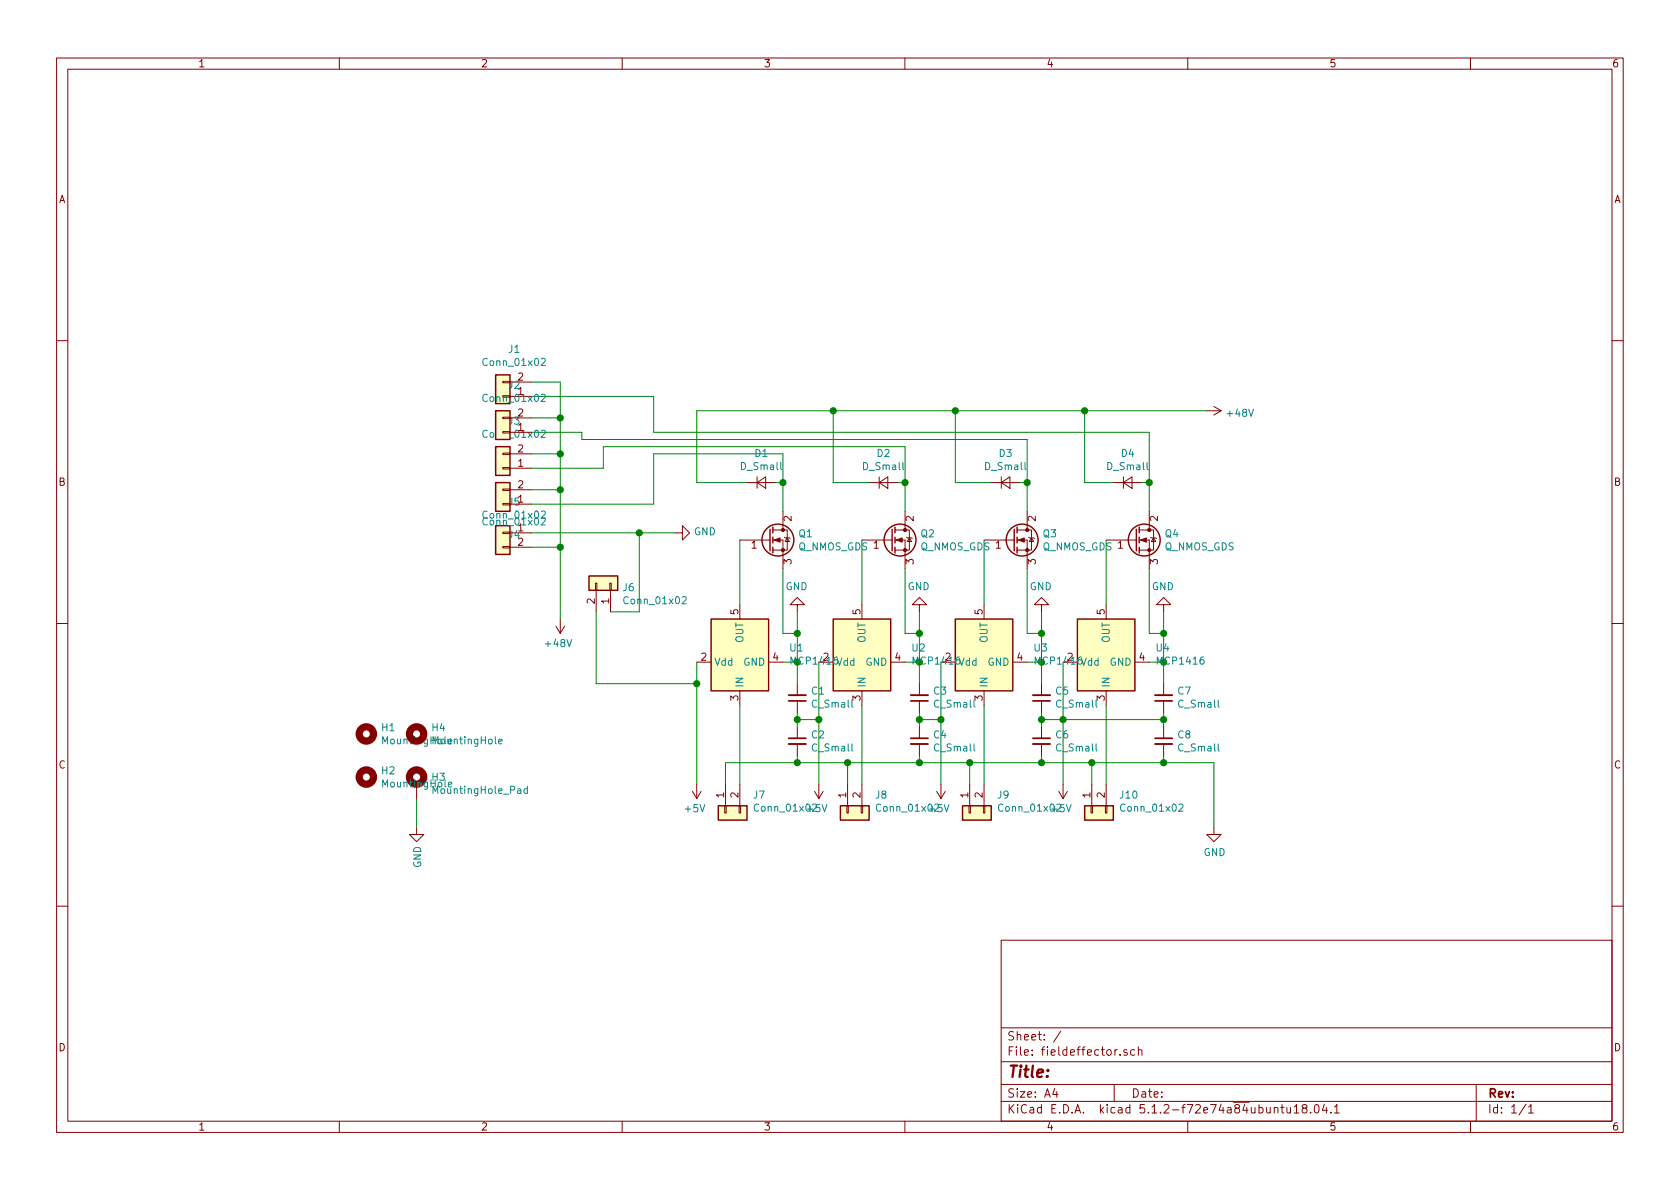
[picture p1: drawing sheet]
EESchema Schematic File Version 4
LIBS:fieldeffector-cache
EELAYER 29 0
EELAYER END
$Descr A4 11693 8268
encoding utf-8
Sheet 1 1
Title ""
Date ""
Rev ""
Comp ""
Comment1 ""
Comment2 ""
Comment3 ""
Comment4 ""
$EndDescr
$Comp
L power:GND #PWR?
U 1 1
P 2900 5750
F 0 "#PWR?" H 2900 5500 50  0001 C CNN
F 1 "GND" V 2905 5622 50  0000 R CNN
F 2 "" H 2900 5750 50  0001 C CNN
F 3 "" H 2900 5750 50  0001 C CNN
	1    2900 5750
	1    0    0    -1  
$EndComp
Wire Wire Line
	2900 5550 2900 5750
Connection ~ 4450 3700
Wire Wire Line
	3700 3700 4450 3700
$Comp
L Connector_Generic:Conn_01x02 J5
U 1 1
P 3500 3700
F 0 "J5" H 3420 3917 50  0000 C CNN
F 1 "Conn_01x02" H 3420 3826 50  0000 C CNN
F 2 "TerminalBlock_Phoenix:TerminalBlock_Phoenix_PT-1,5-2-3.5-H_1x02_P3.50mm_Horizontal" H 3500 3700 50  0001 C CNN
F 3 "~" H 3500 3700 50  0001 C CNN
	1    3500 3700
	-1   0    0    -1  
$EndComp
Wire Wire Line
	3700 3800 3900 3800
Wire Wire Line
	3900 3800 3900 4300
Connection ~ 3900 3800
Wire Wire Line
	3900 3400 3900 3800
Wire Wire Line
	4450 3700 4450 4250
Wire Wire Line
	4550 3150 4550 3500
Wire Wire Line
	3700 3500 4550 3500
Wire Wire Line
	4200 3100 6300 3100
Wire Wire Line
	4200 3250 4200 3100
Wire Wire Line
	3700 3250 4200 3250
Wire Wire Line
	4050 3050 7150 3050
$Comp
L Connector_Generic:Conn_01x02 J4
U 1 1
P 3500 3500
F 0 "J4" H 3420 3717 50  0000 C CNN
F 1 "Conn_01x02" H 3420 3626 50  0000 C CNN
F 2 "TerminalBlock_Phoenix:TerminalBlock_Phoenix_PT-1,5-2-3.5-H_1x02_P3.50mm_Horizontal" H 3500 3500 50  0001 C CNN
F 3 "~" H 3500 3500 50  0001 C CNN
	1    3500 3500
	-1   0    0    1   
$EndComp
Wire Wire Line
	3700 3400 3900 3400
Wire Wire Line
	4050 3000 4050 3050
Wire Wire Line
	3700 3000 4050 3000
Wire Wire Line
	3700 2750 4550 2750
Wire Wire Line
	3900 2650 3900 2900
Wire Wire Line
	3900 2650 3700 2650
Wire Wire Line
	3900 2900 3900 3150
Connection ~ 3900 2900
Wire Wire Line
	3700 2900 3900 2900
Wire Wire Line
	3900 3150 3900 3400
Connection ~ 3900 3150
Wire Wire Line
	3700 3150 3900 3150
Connection ~ 3900 3400
$Comp
L Mechanical:MountingHole_Pad H3
U 1 1
P 2900 5450
F 0 "H3" H 3000 5501 50  0000 L CNN
F 1 "MountingHole_Pad" H 3000 5410 50  0000 L CNN
F 2 "MountingHole:MountingHole_3.2mm_M3_Pad_Via" H 2900 5450 50  0001 C CNN
F 3 "~" H 2900 5450 50  0001 C CNN
	1    2900 5450
	1    0    0    -1  
$EndComp
$Comp
L Mechanical:MountingHole H1
U 1 1
P 2550 5100
F 0 "H1" H 2650 5146 50  0000 L CNN
F 1 "MountingHole" H 2650 5055 50  0000 L CNN
F 2 "MountingHole:MountingHole_3.2mm_M3" H 2550 5100 50  0001 C CNN
F 3 "~" H 2550 5100 50  0001 C CNN
	1    2550 5100
	1    0    0    -1  
$EndComp
$Comp
L Mechanical:MountingHole H2
U 1 1
P 2550 5400
F 0 "H2" H 2650 5446 50  0000 L CNN
F 1 "MountingHole" H 2650 5355 50  0000 L CNN
F 2 "MountingHole:MountingHole_3.2mm_M3" H 2550 5400 50  0001 C CNN
F 3 "~" H 2550 5400 50  0001 C CNN
	1    2550 5400
	1    0    0    -1  
$EndComp
$Comp
L Mechanical:MountingHole H4
U 1 1
P 2900 5100
F 0 "H4" H 3000 5146 50  0000 L CNN
F 1 "MountingHole" H 3000 5055 50  0000 L CNN
F 2 "MountingHole:MountingHole_3.2mm_M3" H 2900 5100 50  0001 C CNN
F 3 "~" H 2900 5100 50  0001 C CNN
	1    2900 5100
	1    0    0    -1  
$EndComp
Wire Wire Line
	8100 5000 8100 5050
Connection ~ 8100 5000
Wire Wire Line
	8100 5000 7400 5000
Wire Wire Line
	7400 5000 7400 5450
Connection ~ 7400 5000
Wire Wire Line
	7250 5000 7250 5050
Connection ~ 7250 5000
Wire Wire Line
	7250 5000 7400 5000
Wire Wire Line
	6550 5000 6550 5450
Connection ~ 6550 5000
Wire Wire Line
	6400 5000 6400 5050
Connection ~ 6400 5000
Wire Wire Line
	6400 5000 6550 5000
Wire Wire Line
	8100 5300 8450 5300
Connection ~ 8100 5300
Wire Wire Line
	7250 5300 7600 5300
Connection ~ 7250 5300
Wire Wire Line
	6400 5300 6750 5300
Connection ~ 6400 5300
Wire Wire Line
	5550 5300 5900 5300
Connection ~ 5550 5300
Wire Wire Line
	5700 5000 5700 5450
Connection ~ 5700 5000
Wire Wire Line
	5550 5000 5550 5050
Connection ~ 5550 5000
Wire Wire Line
	5550 5000 5700 5000
$Comp
L power:+5V #PWR0111
U 1 1
P 5700 5450
F 0 "#PWR0111" H 5700 5300 50  0001 C CNN
F 1 "+5V" H 5715 5623 50  0000 C CNN
F 2 "" H 5700 5450 50  0001 C CNN
F 3 "" H 5700 5450 50  0001 C CNN
	1    5700 5450
	-1   0    0    1   
$EndComp
Wire Wire Line
	5550 5250 5550 5300
Wire Wire Line
	4850 4750 4850 5450
Connection ~ 4850 4750
Wire Wire Line
	4150 4750 4850 4750
Wire Wire Line
	4150 4250 4150 4750
Wire Wire Line
	4450 3700 4700 3700
Wire Wire Line
	4250 4250 4450 4250
$Comp
L Connector_Generic:Conn_01x02 J6
U 1 1
P 4250 4050
F 0 "J6" V 4216 4130 50  0000 L CNN
F 1 "Conn_01x02" V 4125 4130 50  0000 L CNN
F 2 "Connector_PinHeader_2.54mm:PinHeader_1x02_P2.54mm_Vertical" H 4250 4050 50  0001 C CNN
F 3 "~" H 4250 4050 50  0001 C CNN
	1    4250 4050
	0    1    -1   0   
$EndComp
$Comp
L power:GND #PWR0116
U 1 1
P 4700 3700
F 0 "#PWR0116" H 4700 3450 50  0001 C CNN
F 1 "GND" V 4705 3572 50  0000 R CNN
F 2 "" H 4700 3700 50  0001 C CNN
F 3 "" H 4700 3700 50  0001 C CNN
	1    4700 3700
	0    -1   -1   0   
$EndComp
$Comp
L power:GND #PWR0115
U 1 1
P 8450 5750
F 0 "#PWR0115" H 8450 5500 50  0001 C CNN
F 1 "GND" H 8455 5577 50  0000 C CNN
F 2 "" H 8450 5750 50  0001 C CNN
F 3 "" H 8450 5750 50  0001 C CNN
	1    8450 5750
	1    0    0    -1  
$EndComp
Wire Wire Line
	7600 5300 8100 5300
Connection ~ 7600 5300
Wire Wire Line
	7600 5300 7600 5450
Wire Wire Line
	6750 5300 7250 5300
Connection ~ 6750 5300
Wire Wire Line
	6750 5300 6750 5450
Wire Wire Line
	5900 5300 6400 5300
Connection ~ 5900 5300
Wire Wire Line
	5900 5300 5900 5450
Wire Wire Line
	5050 5300 5050 5450
Wire Wire Line
	8450 5300 8450 5750
Wire Wire Line
	5050 5300 5550 5300
Wire Wire Line
	5150 4900 5150 5450
Wire Wire Line
	6000 4900 6000 5450
Wire Wire Line
	6850 4900 6850 5450
Wire Wire Line
	7700 4900 7700 5450
$Comp
L Connector_Generic:Conn_01x02 J10
U 1 1
P 7600 5650
F 0 "J10" V 7473 5462 50  0000 R CNN
F 1 "Conn_01x02" V 7564 5462 50  0000 R CNN
F 2 "Connector_PinHeader_2.54mm:PinHeader_1x02_P2.54mm_Vertical" H 7600 5650 50  0001 C CNN
F 3 "~" H 7600 5650 50  0001 C CNN
	1    7600 5650
	0    -1   1    0   
$EndComp
$Comp
L Connector_Generic:Conn_01x02 J9
U 1 1
P 6750 5650
F 0 "J9" V 6623 5462 50  0000 R CNN
F 1 "Conn_01x02" V 6714 5462 50  0000 R CNN
F 2 "Connector_PinHeader_2.54mm:PinHeader_1x02_P2.54mm_Vertical" H 6750 5650 50  0001 C CNN
F 3 "~" H 6750 5650 50  0001 C CNN
	1    6750 5650
	0    -1   1    0   
$EndComp
$Comp
L Connector_Generic:Conn_01x02 J8
U 1 1
P 5900 5650
F 0 "J8" V 5773 5462 50  0000 R CNN
F 1 "Conn_01x02" V 5864 5462 50  0000 R CNN
F 2 "Connector_PinHeader_2.54mm:PinHeader_1x02_P2.54mm_Vertical" H 5900 5650 50  0001 C CNN
F 3 "~" H 5900 5650 50  0001 C CNN
	1    5900 5650
	0    -1   1    0   
$EndComp
$Comp
L Connector_Generic:Conn_01x02 J7
U 1 1
P 5050 5650
F 0 "J7" V 4923 5462 50  0000 R CNN
F 1 "Conn_01x02" V 5014 5462 50  0000 R CNN
F 2 "Connector_PinHeader_2.54mm:PinHeader_1x02_P2.54mm_Vertical" H 5050 5650 50  0001 C CNN
F 3 "~" H 5050 5650 50  0001 C CNN
	1    5050 5650
	0    -1   1    0   
$EndComp
$Comp
L power:+48V #PWR0114
U 1 1
P 3900 4300
F 0 "#PWR0114" H 3900 4150 50  0001 C CNN
F 1 "+48V" H 3915 4473 50  0000 C CNN
F 2 "" H 3900 4300 50  0001 C CNN
F 3 "" H 3900 4300 50  0001 C CNN
	1    3900 4300
	-1   0    0    1   
$EndComp
Wire Wire Line
	4550 3000 4550 2750
$Comp
L Connector_Generic:Conn_01x02 J1
U 1 1
P 3500 2750
F 0 "J1" H 3420 2425 50  0000 C CNN
F 1 "Conn_01x02" H 3420 2516 50  0000 C CNN
F 2 "TerminalBlock_Phoenix:TerminalBlock_Phoenix_PT-1,5-2-3.5-H_1x02_P3.50mm_Horizontal" H 3500 2750 50  0001 C CNN
F 3 "~" H 3500 2750 50  0001 C CNN
	1    3500 2750
	-1   0    0    1   
$EndComp
$Comp
L Connector_Generic:Conn_01x02 J3
U 1 1
P 3500 3250
F 0 "J3" H 3420 2925 50  0000 C CNN
F 1 "Conn_01x02" H 3420 3016 50  0000 C CNN
F 2 "TerminalBlock_Phoenix:TerminalBlock_Phoenix_PT-1,5-2-3.5-H_1x02_P3.50mm_Horizontal" H 3500 3250 50  0001 C CNN
F 3 "~" H 3500 3250 50  0001 C CNN
	1    3500 3250
	-1   0    0    1   
$EndComp
$Comp
L Connector_Generic:Conn_01x02 J2
U 1 1
P 3500 3000
F 0 "J2" H 3420 2675 50  0000 C CNN
F 1 "Conn_01x02" H 3420 2766 50  0000 C CNN
F 2 "TerminalBlock_Phoenix:TerminalBlock_Phoenix_PT-1,5-2-3.5-H_1x02_P3.50mm_Horizontal" H 3500 3000 50  0001 C CNN
F 3 "~" H 3500 3000 50  0001 C CNN
	1    3500 3000
	-1   0    0    1   
$EndComp
Connection ~ 8000 3350
Wire Wire Line
	8000 3000 8000 3350
Wire Wire Line
	4550 3000 8000 3000
Wire Wire Line
	7550 2850 8400 2850
Connection ~ 7550 2850
Wire Wire Line
	7550 3350 7550 2850
Wire Wire Line
	7150 3050 7150 3350
Wire Wire Line
	6300 3100 6300 3350
Wire Wire Line
	4550 3150 5450 3150
$Comp
L power:+48V #PWR0113
U 1 1
P 8400 2850
F 0 "#PWR0113" H 8400 2700 50  0001 C CNN
F 1 "+48V" V 8415 2978 50  0000 L CNN
F 2 "" H 8400 2850 50  0001 C CNN
F 3 "" H 8400 2850 50  0001 C CNN
	1    8400 2850
	0    1    1    0   
$EndComp
Connection ~ 6650 2850
Wire Wire Line
	6650 2850 7550 2850
Wire Wire Line
	5800 2850 6650 2850
Connection ~ 5800 2850
Wire Wire Line
	5800 2850 5800 3350
Wire Wire Line
	4850 2850 4850 3350
Wire Wire Line
	4850 2850 5800 2850
Wire Wire Line
	6650 3350 6650 2850
Wire Wire Line
	4850 3350 5200 3350
Wire Wire Line
	5800 3350 6050 3350
Wire Wire Line
	6900 3350 6650 3350
Wire Wire Line
	7750 3350 7550 3350
Wire Wire Line
	5450 3350 5450 3550
Connection ~ 5450 3350
Wire Wire Line
	5400 3350 5450 3350
Wire Wire Line
	5450 3150 5450 3350
Connection ~ 6300 3350
Wire Wire Line
	6250 3350 6300 3350
Connection ~ 7150 3350
Wire Wire Line
	7100 3350 7150 3350
Wire Wire Line
	7950 3350 8000 3350
$Comp
L Device:D_Small D4
U 1 1
P 7850 3350
F 0 "D4" H 7850 3555 50  0000 C CNN
F 1 "D_Small" H 7850 3464 50  0000 C CNN
F 2 "Diode_SMD:D_SMB" V 7850 3350 50  0001 C CNN
F 3 "~" V 7850 3350 50  0001 C CNN
	1    7850 3350
	1    0    0    -1  
$EndComp
$Comp
L Device:D_Small D3
U 1 1
P 7000 3350
F 0 "D3" H 7000 3555 50  0000 C CNN
F 1 "D_Small" H 7000 3464 50  0000 C CNN
F 2 "Diode_SMD:D_SMB" V 7000 3350 50  0001 C CNN
F 3 "~" V 7000 3350 50  0001 C CNN
	1    7000 3350
	1    0    0    -1  
$EndComp
$Comp
L Device:D_Small D2
U 1 1
P 6150 3350
F 0 "D2" H 6150 3555 50  0000 C CNN
F 1 "D_Small" H 6150 3464 50  0000 C CNN
F 2 "Diode_SMD:D_SMB" V 6150 3350 50  0001 C CNN
F 3 "~" V 6150 3350 50  0001 C CNN
	1    6150 3350
	1    0    0    -1  
$EndComp
$Comp
L Device:D_Small D1
U 1 1
P 5300 3350
F 0 "D1" H 5300 3555 50  0000 C CNN
F 1 "D_Small" H 5300 3464 50  0000 C CNN
F 2 "Diode_SMD:D_SMB" V 5300 3350 50  0001 C CNN
F 3 "~" V 5300 3350 50  0001 C CNN
	1    5300 3350
	1    0    0    -1  
$EndComp
Wire Wire Line
	6300 3550 6300 3350
Wire Wire Line
	8000 3550 8000 3350
Wire Wire Line
	7150 3550 7150 3350
Wire Wire Line
	8100 4400 8100 4250
Connection ~ 8100 4400
Wire Wire Line
	8000 4400 8100 4400
Wire Wire Line
	8000 3950 8000 4400
Wire Wire Line
	7250 4400 7250 4250
Connection ~ 7250 4400
Wire Wire Line
	7150 4400 7250 4400
Wire Wire Line
	7150 3950 7150 4400
Wire Wire Line
	6400 4400 6400 4250
Connection ~ 6400 4400
Wire Wire Line
	6300 4400 6400 4400
Wire Wire Line
	6300 3950 6300 4400
Wire Wire Line
	5550 4400 5550 4250
Connection ~ 5550 4400
Wire Wire Line
	5450 4400 5550 4400
Wire Wire Line
	5450 3950 5450 4400
$Comp
L power:+5V #PWR0112
U 1 1
P 4850 5450
F 0 "#PWR0112" H 4850 5300 50  0001 C CNN
F 1 "+5V" H 4865 5623 50  0000 C CNN
F 2 "" H 4850 5450 50  0001 C CNN
F 3 "" H 4850 5450 50  0001 C CNN
	1    4850 5450
	-1   0    0    1   
$EndComp
Wire Wire Line
	4850 4600 4850 4750
Wire Wire Line
	5700 4600 5700 5000
$Comp
L power:GND #PWR0109
U 1 1
P 5550 4250
F 0 "#PWR0109" H 5550 4000 50  0001 C CNN
F 1 "GND" H 5555 4077 50  0000 C CNN
F 2 "" H 5550 4250 50  0001 C CNN
F 3 "" H 5550 4250 50  0001 C CNN
	1    5550 4250
	-1   0    0    1   
$EndComp
Wire Wire Line
	5550 4950 5550 5000
Wire Wire Line
	5550 4600 5550 4400
Connection ~ 5550 4600
Wire Wire Line
	5550 4600 5550 4750
Wire Wire Line
	5450 4600 5550 4600
$Comp
L Device:C_Small C2
U 1 1
P 5550 5150
F 0 "C2" H 5458 5196 50  0000 R CNN
F 1 "C_Small" H 5458 5105 50  0000 R CNN
F 2 "Capacitor_SMD:C_0603_1608Metric" H 5550 5150 50  0001 C CNN
F 3 "~" H 5550 5150 50  0001 C CNN
	1    5550 5150
	-1   0    0    -1  
$EndComp
$Comp
L Device:C_Small C1
U 1 1
P 5550 4850
F 0 "C1" H 5458 4804 50  0000 R CNN
F 1 "C_Small" H 5458 4895 50  0000 R CNN
F 2 "Capacitor_SMD:C_0603_1608Metric" H 5550 4850 50  0001 C CNN
F 3 "~" H 5550 4850 50  0001 C CNN
	1    5550 4850
	-1   0    0    1   
$EndComp
$Comp
L power:+5V #PWR0108
U 1 1
P 6550 5450
F 0 "#PWR0108" H 6550 5300 50  0001 C CNN
F 1 "+5V" H 6565 5623 50  0000 C CNN
F 2 "" H 6550 5450 50  0001 C CNN
F 3 "" H 6550 5450 50  0001 C CNN
	1    6550 5450
	-1   0    0    1   
$EndComp
Wire Wire Line
	6550 4600 6550 5000
$Comp
L power:GND #PWR0106
U 1 1
P 6400 4250
F 0 "#PWR0106" H 6400 4000 50  0001 C CNN
F 1 "GND" H 6405 4077 50  0000 C CNN
F 2 "" H 6400 4250 50  0001 C CNN
F 3 "" H 6400 4250 50  0001 C CNN
	1    6400 4250
	-1   0    0    1   
$EndComp
Wire Wire Line
	6400 5250 6400 5300
Wire Wire Line
	6400 4950 6400 5000
Wire Wire Line
	6400 4600 6400 4400
Connection ~ 6400 4600
Wire Wire Line
	6400 4600 6400 4750
Wire Wire Line
	6300 4600 6400 4600
$Comp
L Device:C_Small C4
U 1 1
P 6400 5150
F 0 "C4" H 6308 5196 50  0000 R CNN
F 1 "C_Small" H 6308 5105 50  0000 R CNN
F 2 "Capacitor_SMD:C_0603_1608Metric" H 6400 5150 50  0001 C CNN
F 3 "~" H 6400 5150 50  0001 C CNN
	1    6400 5150
	-1   0    0    -1  
$EndComp
$Comp
L Device:C_Small C3
U 1 1
P 6400 4850
F 0 "C3" H 6308 4804 50  0000 R CNN
F 1 "C_Small" H 6308 4895 50  0000 R CNN
F 2 "Capacitor_SMD:C_0603_1608Metric" H 6400 4850 50  0001 C CNN
F 3 "~" H 6400 4850 50  0001 C CNN
	1    6400 4850
	-1   0    0    1   
$EndComp
$Comp
L power:GND #PWR0104
U 1 1
P 8100 4250
F 0 "#PWR0104" H 8100 4000 50  0001 C CNN
F 1 "GND" H 8105 4077 50  0000 C CNN
F 2 "" H 8100 4250 50  0001 C CNN
F 3 "" H 8100 4250 50  0001 C CNN
	1    8100 4250
	-1   0    0    1   
$EndComp
Wire Wire Line
	8100 5250 8100 5300
Wire Wire Line
	8100 4950 8100 5000
Wire Wire Line
	8100 4600 8100 4400
Connection ~ 8100 4600
Wire Wire Line
	8100 4600 8100 4750
Wire Wire Line
	8000 4600 8100 4600
$Comp
L Device:C_Small C8
U 1 1
P 8100 5150
F 0 "C8" H 8008 5196 50  0000 R CNN
F 1 "C_Small" H 8008 5105 50  0000 R CNN
F 2 "Capacitor_SMD:C_0603_1608Metric" H 8100 5150 50  0001 C CNN
F 3 "~" H 8100 5150 50  0001 C CNN
	1    8100 5150
	-1   0    0    -1  
$EndComp
$Comp
L Device:C_Small C7
U 1 1
P 8100 4850
F 0 "C7" H 8008 4804 50  0000 R CNN
F 1 "C_Small" H 8008 4895 50  0000 R CNN
F 2 "Capacitor_SMD:C_0603_1608Metric" H 8100 4850 50  0001 C CNN
F 3 "~" H 8100 4850 50  0001 C CNN
	1    8100 4850
	-1   0    0    1   
$EndComp
$Comp
L Driver_FET:MCP1416 U4
U 1 1
P 7700 4600
F 0 "U4" V 7796 4259 50  0000 R CNN
F 1 "MCP1416" V 7705 4259 50  0000 R CNN
F 2 "Package_TO_SOT_SMD:SOT-23-5" H 7700 4200 50  0001 C CIN
F 3 "http://ww1.microchip.com/downloads/en/DeviceDoc/20002092F.pdf" H 7500 4850 50  0001 C CNN
	1    7700 4600
	0    -1   -1   0   
$EndComp
Wire Wire Line
	7400 4600 7400 5000
Connection ~ 7250 4600
Wire Wire Line
	7250 4600 7250 4400
$Comp
L power:GND #PWR0102
U 1 1
P 7250 4250
F 0 "#PWR0102" H 7250 4000 50  0001 C CNN
F 1 "GND" H 7255 4077 50  0000 C CNN
F 2 "" H 7250 4250 50  0001 C CNN
F 3 "" H 7250 4250 50  0001 C CNN
	1    7250 4250
	-1   0    0    1   
$EndComp
Wire Wire Line
	7250 5250 7250 5300
Wire Wire Line
	7250 4950 7250 5000
Wire Wire Line
	7250 4600 7250 4750
Wire Wire Line
	7150 4600 7250 4600
$Comp
L Device:C_Small C6
U 1 1
P 7250 5150
F 0 "C6" H 7158 5196 50  0000 R CNN
F 1 "C_Small" H 7158 5105 50  0000 R CNN
F 2 "Capacitor_SMD:C_0603_1608Metric" H 7250 5150 50  0001 C CNN
F 3 "~" H 7250 5150 50  0001 C CNN
	1    7250 5150
	-1   0    0    -1  
$EndComp
$Comp
L Device:C_Small C5
U 1 1
P 7250 4850
F 0 "C5" H 7158 4804 50  0000 R CNN
F 1 "C_Small" H 7158 4895 50  0000 R CNN
F 2 "Capacitor_SMD:C_0603_1608Metric" H 7250 4850 50  0001 C CNN
F 3 "~" H 7250 4850 50  0001 C CNN
	1    7250 4850
	-1   0    0    1   
$EndComp
$Comp
L power:+5V #PWR0101
U 1 1
P 7400 5450
F 0 "#PWR0101" H 7400 5300 50  0001 C CNN
F 1 "+5V" H 7415 5623 50  0000 C CNN
F 2 "" H 7400 5450 50  0001 C CNN
F 3 "" H 7400 5450 50  0001 C CNN
	1    7400 5450
	-1   0    0    1   
$EndComp
Wire Wire Line
	5150 3750 5150 4200
Wire Wire Line
	6000 3750 6000 4200
Wire Wire Line
	6850 3750 6850 4200
Wire Wire Line
	7700 3750 7700 4200
$Comp
L Driver_FET:MCP1416 U3
U 1 1
P 6850 4600
F 0 "U3" V 6946 4259 50  0000 R CNN
F 1 "MCP1416" V 6855 4259 50  0000 R CNN
F 2 "Package_TO_SOT_SMD:SOT-23-5" H 6850 4200 50  0001 C CIN
F 3 "http://ww1.microchip.com/downloads/en/DeviceDoc/20002092F.pdf" H 6650 4850 50  0001 C CNN
	1    6850 4600
	0    -1   -1   0   
$EndComp
$Comp
L Driver_FET:MCP1416 U2
U 1 1
P 6000 4600
F 0 "U2" V 6096 4259 50  0000 R CNN
F 1 "MCP1416" V 6005 4259 50  0000 R CNN
F 2 "Package_TO_SOT_SMD:SOT-23-5" H 6000 4200 50  0001 C CIN
F 3 "http://ww1.microchip.com/downloads/en/DeviceDoc/20002092F.pdf" H 5800 4850 50  0001 C CNN
	1    6000 4600
	0    -1   -1   0   
$EndComp
$Comp
L Driver_FET:MCP1416 U1
U 1 1
P 5150 4600
F 0 "U1" V 5246 4259 50  0000 R CNN
F 1 "MCP1416" V 5155 4259 50  0000 R CNN
F 2 "Package_TO_SOT_SMD:SOT-23-5" H 5150 4200 50  0001 C CIN
F 3 "http://ww1.microchip.com/downloads/en/DeviceDoc/20002092F.pdf" H 4950 4850 50  0001 C CNN
	1    5150 4600
	0    -1   -1   0   
$EndComp
$Comp
L Device:Q_NMOS_GDS Q4
U 1 1
P 7900 3750
F 0 "Q4" H 8105 3796 50  0000 L CNN
F 1 "Q_NMOS_GDS" H 8105 3705 50  0000 L CNN
F 2 "Package_TO_SOT_SMD:TO-263-2" H 8100 3850 50  0001 C CNN
F 3 "~" H 7900 3750 50  0001 C CNN
	1    7900 3750
	1    0    0    -1  
$EndComp
$Comp
L Device:Q_NMOS_GDS Q3
U 1 1
P 7050 3750
F 0 "Q3" H 7255 3796 50  0000 L CNN
F 1 "Q_NMOS_GDS" H 7255 3705 50  0000 L CNN
F 2 "Package_TO_SOT_SMD:TO-263-2" H 7250 3850 50  0001 C CNN
F 3 "~" H 7050 3750 50  0001 C CNN
	1    7050 3750
	1    0    0    -1  
$EndComp
$Comp
L Device:Q_NMOS_GDS Q2
U 1 1
P 6200 3750
F 0 "Q2" H 6405 3796 50  0000 L CNN
F 1 "Q_NMOS_GDS" H 6405 3705 50  0000 L CNN
F 2 "Package_TO_SOT_SMD:TO-263-2" H 6400 3850 50  0001 C CNN
F 3 "~" H 6200 3750 50  0001 C CNN
	1    6200 3750
	1    0    0    -1  
$EndComp
$Comp
L Device:Q_NMOS_GDS Q1
U 1 1
P 5350 3750
F 0 "Q1" H 5555 3796 50  0000 L CNN
F 1 "Q_NMOS_GDS" H 5555 3705 50  0000 L CNN
F 2 "Package_TO_SOT_SMD:TO-263-2" H 5550 3850 50  0001 C CNN
F 3 "~" H 5350 3750 50  0001 C CNN
	1    5350 3750
	1    0    0    -1  
$EndComp
$EndSCHEMATC
